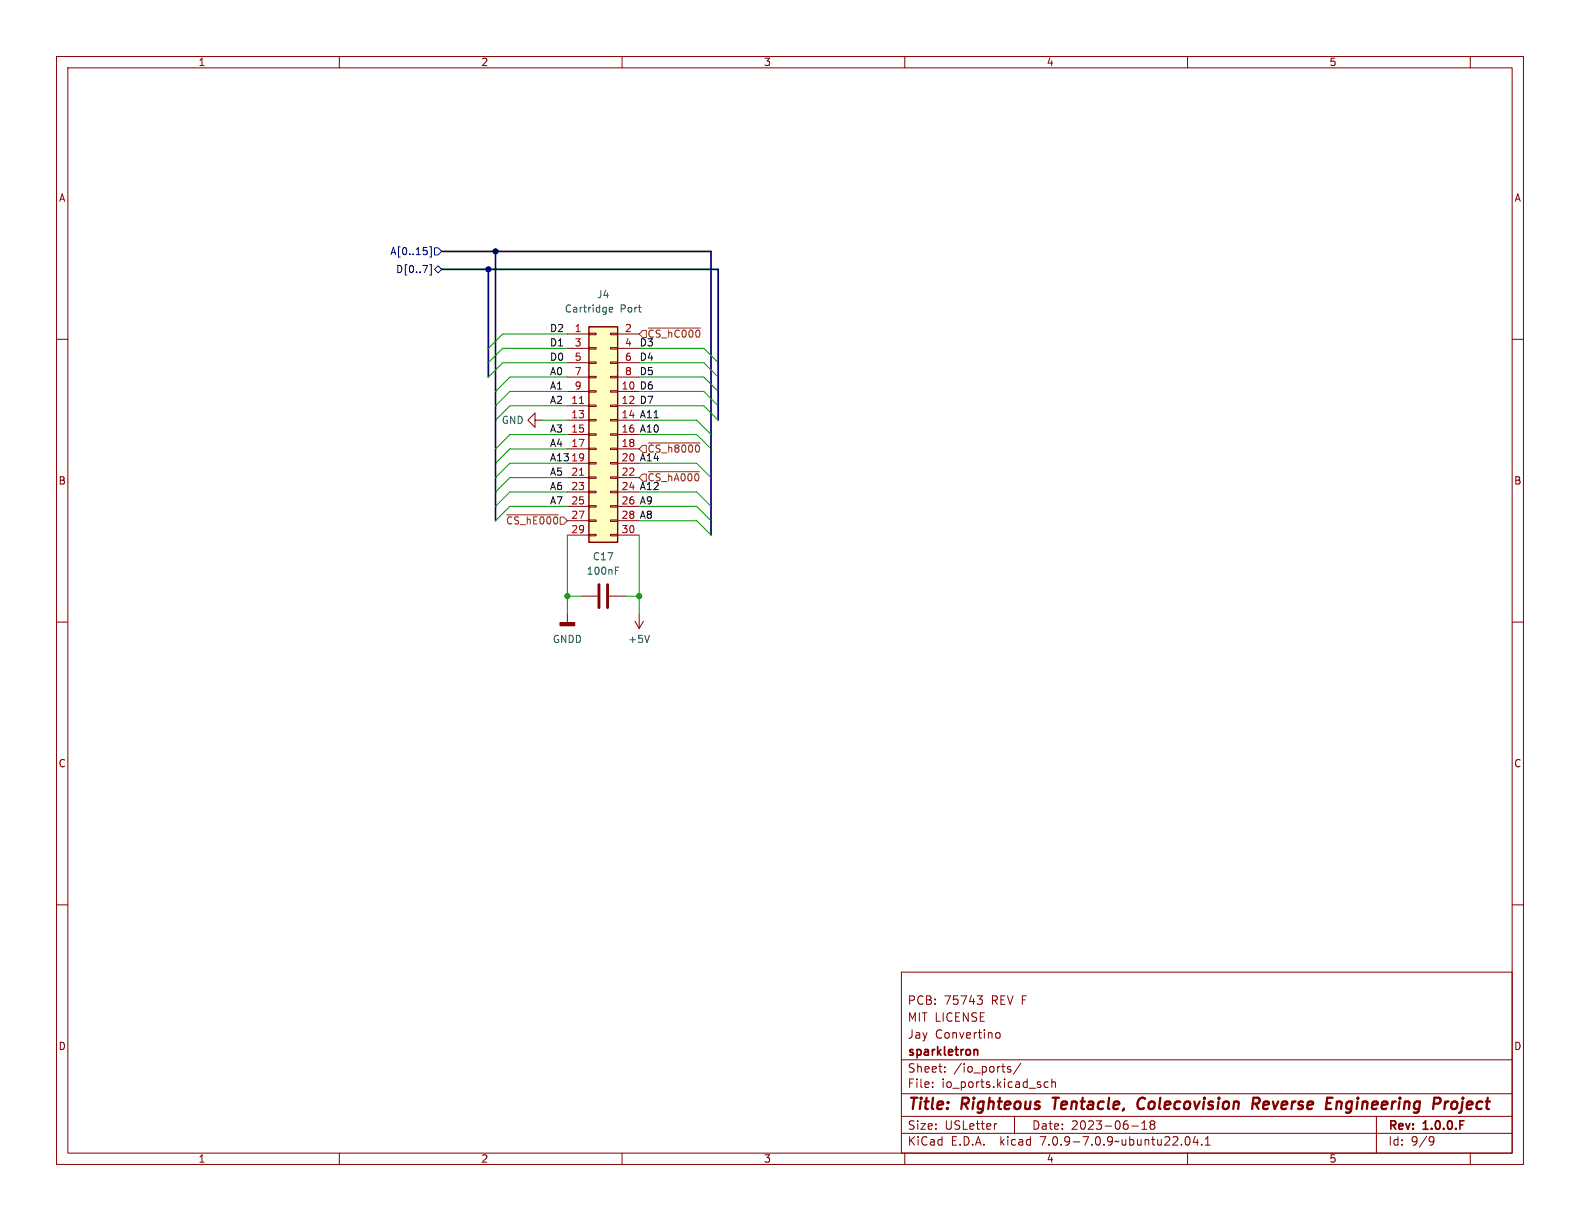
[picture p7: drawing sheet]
<svg xmlns="http://www.w3.org/2000/svg" width="279mm" height="216mm" viewBox="0 0 279 216" stroke-linecap="round" stroke-linejoin="round" font-family="sans-serif">
<g fill="none" stroke="#840000" stroke-width=".18">
<path d="M10 10h259.4v195.9h-259.4zM12 12h255.4v191.9h-255.4zM60 10v2M110 10v2M160 10v2M210 10v2M260 10v2M10 60h2M100.3 59.1h3.8M104.1 58.9h1.3v.3h-1.3zM107.9 58.9h1.3v.3h-1.3zM109.2 59.1h3.8"/>
<path d="M267.4 60h2M94.6 74.3v-1.3l-1.3 1.3 1.3 1.3v-1.3h1.3M100.3 69.2h3.8M100.3 71.8h3.8M100.3 74.3h3.8M100.3 76.8h3.8M100.3 79.4h3.8M100.3 61.6h3.8M100.3 64.1h3.8M100.3 66.7h3.8M104.1 79.2h1.3v.3h-1.3zM104.1 76.7h1.3v.3h-1.3z"/>
<path d="M104.1 74.2h1.3v.2h-1.3zM104.1 71.6h1.3v.3h-1.3zM104.1 69.1h1.3v.2h-1.3zM104.1 66.5h1.3v.3h-1.3zM104.1 64h1.3v.3h-1.3zM104.1 61.5h1.3v.2h-1.3zM107.9 79.2h1.3v.3h-1.3zM107.9 76.7h1.3v.3h-1.3zM107.9 74.2h1.3v.2h-1.3zM107.9 71.6h1.3v.3h-1.3zM107.9 69.1h1.3v.2h-1.3zM107.9 66.5h1.3v.3h-1.3z"/>
<path d="M107.9 64h1.3v.3h-1.3zM107.9 61.5h1.3v.2h-1.3zM109.2 69.2h3.8M109.2 71.8h3.8M109.2 74.3h3.8M109.2 76.8h3.8M109.2 79.4h3.8M109.2 61.6h3.8M109.2 64.1h3.8M109.2 66.7h3.8M100.3 81.9h3.8M100.3 84.5h3.8"/>
<path d="M100.3 87h3.8M100.3 89.5h3.8M100.3 92.1h3.8M100.3 94.6h3.8M104.1 94.5h1.3v.2h-1.3zM104.1 91.9h1.3v.3h-1.3zM104.1 89.4h1.3v.3h-1.3zM104.1 86.9h1.3v.2h-1.3zM104.1 84.3h1.3v.3h-1.3zM104.1 81.8h1.3v.2h-1.3zM107.9 94.5h1.3v.2h-1.3zM107.9 91.9h1.3v.3h-1.3z"/>
<path d="M107.9 89.4h1.3v.3h-1.3zM107.9 86.9h1.3v.2h-1.3zM107.9 84.3h1.3v.3h-1.3zM107.9 81.8h1.3v.2h-1.3zM109.2 81.9h3.8M109.2 84.5h3.8M109.2 87h3.8M109.2 89.5h3.8M109.2 92.1h3.8M109.2 94.6h3.8M10 110h2M100.3 108.6v1.5"/>
<path d="M102.9 105.4h2.8M107.7 105.4h2.8M112.3 109.9l.7 1.2M113 108.6v2.5M113.8 109.9l-.8 1.2M267.4 110h2M10 160h2M267.4 160h2M159.4 171.9h108v32h-108zM172.8 176.1h.9l-.5 .6 .4 .1 .1 .5-.3 .3h-.4M159.4 197.4h108M159.4 193.4h108"/>
<path d="M159.4 187.4h108M164.9 192.1v.2M164.9 191.4v.1M167.1 189.4v.2M167.1 188.7v.1M176.1 182.9l.3-.3 .3 .1 .2 .2v.4l-.2 .2-.3 .1-.3-.3M176.3 198.7l-.3 .1M178.7 188.7l-.3-.1-.3 .2 .1 .2 .5 .2v.3h-.6M179.4 197.4v3M180.5 188l-1.3 1.9M185.4 191.4l-.5-.1-.3 .3v.4l.2 .2h.6M186 191.4l.2-.1 .4 .1v.9"/>
<path d="M186 190.8v1.5M200.1 199.1h1.2M201.9 199.7h.9M201.9 198.6l.5-.4v1.5M203.6 198.8l-.2 .3v.3l.2 .3 .5-.1 .1-.2-.1-.4-.2-.2M203.6 198.8l-.2-.3 .2-.3 .5 .1 .1 .2-.3 .3M203.6 198.8h.3M243.4 197.4v6.5M60 203.9v2M110 203.9v2M159.4 200.4h108M160 203.9v2"/>
<path d="M209.7 201.1l.2-.1a.81 .81 0 0 1 .6 .6 .81 .81 0 0 1-.3 .8l-.1 .1a.81 .81 0 0 1-.4-1.4zM210 203.9v2M211.4 200.9l-.4 1.1h.9M211.7 201.5v1M212.5 202.3v.2M213.1 202.5h.9M213.1 201.4l.5-.4v1.5M253 201l.5 .1a.99 .99 0 0 1-.4 1.4h-.2M253.6 201.6l-.3 .3h-.3M260 203.9v2"/>
</g>
<path d="M186.1 194.1h1.2M186.7 194.1l-.2 2M202.1 194.1a1.13 1.13 0 0 0-.9 .7 1.13 1.13 0 0 0 .2 1.2l.3 .1 .5-.1M221.5 195.2h.8a.55 .55 0 0 0 .4-.5 .55 .55 0 0 0-.3-.6h-.7l-.3 2M222 195.2l.6 .9M236.4 194.8l-.1 1.3M237 194.8l-.6 .2M255.6 194.8l-.2 1.3M256.2 194.8l-.4 .1-.3 .3M256.8 195l-.2 .7 .2 .3" fill="none" stroke="#840000" stroke-width=".4"/>
<path d="M172.3 185.6h.5l.1 1" fill="none" stroke="#840000" stroke-width=".3"/>
<path d="M99.1 110.1h2.5v.5h-2.5z" fill="#840000" stroke="#840000" stroke-width=".25"/>
<path d="M105.9 103.4v4M107.4 103.4v4" fill="none" stroke="#840000" stroke-width=".51"/>
<path d="M107.7 54.8l.6-.2v-.2l-.4-.1-.2 .2 .1 .6h.5M108.8 100.9h.5M108.8 100.3h.6M114.8 112.3l-.4 1.3" fill="none" stroke="#006464" stroke-width=".18"/>
<path d="M104.1 57.8h5.1v38.1h-5.1z" fill="#ffffc2" stroke="#ffffc2" stroke-width=".18"/>
<path d="M104.1 57.8h5.1v38.1h-5.1z" fill="none" stroke="#840000" stroke-width=".25"/>
<path d="M102.5 71.3h.7M102.5 84h.7" fill="none" stroke="#a90000" stroke-width=".18"/>
<path d="M113.7 58.4h.6v1.3h-.6l-.7-.6zM114.6 58h9.3M113.7 78.7h.6v1.3h-.6l-.7-.6zM114.6 78.3h9.2M89.6 91h9.1M113.7 83.8h.6v1.3h-.6l-.7-.6zM114.6 83.4h9.1" fill="none" stroke="#725600" stroke-width=".18"/>
<path d="M75.5 44.4v.5M76 46.8h.3v1.8h-.3M76 43.6h.3v1.9h-.3M76.8 47.6l.7-.6 .6 .6-.6 .7zM76.8 43.8h.7l.6 .7-.6 .6h-.7z" fill="none" stroke="#000084" stroke-width=".18"/>
<path d="M78.1 44.5h47.6v50.1M78.1 47.6h48.9v26.7M86.4 47.6v19.1M87.6 44.5v47.6" fill="none" stroke="#000084" stroke-width=".3"/>
<g fill="none" stroke="#009600" stroke-width=".18">
<path d="M100.3 59.1h-11.4l-2.5 2.5M95.9 74.3h4.4M100.3 76.8h-10.1l-2.6 2.6M100.3 61.6h-11.4l-2.5 2.5M100.3 69.2h-10.1l-2.6 2.6M100.3 71.8h-10.1l-2.6 2.5M100.3 79.4h-10.1l-2.6 2.5M100.3 66.7h-10.1l-2.6 2.5M100.3 64.1h-11.4l-2.5 2.6M113 76.8h10.2l2.5 2.6M113 61.6h11.5l2.5 2.5M113 74.3h10.2l2.5 2.5"/>
<path d="M113 69.2h11.5l2.5 2.6M113 71.8h11.5l2.5 2.5M113 66.7h11.5l2.5 2.5M113 64.1h11.5l2.5 2.6M100.3 89.5h-10.1l-2.6 2.6M100.3 81.9h-10.1l-2.6 2.6M100.3 87h-10.1l-2.6 2.5M100.3 94.6v14M100.3 84.5h-10.1l-2.6 2.5M113 89.5h10.2l2.5 2.6M113 81.9h10.2l2.5 2.6M113 94.6v14"/>
<path d="M113 92.1h10.2l2.5 2.5M113 87h10.2l2.5 2.5M100.3 105.4h2.6M110.5 105.4h2.5"/>
</g>
<g fill="#009600" stroke="#009600" stroke-width=".18">
<circle cx="113" cy="105.4" r=".46"/>
<circle cx="100.3" cy="105.4" r=".46"/>
</g>
<g fill="#000084" stroke="#000084" stroke-width=".18">
<circle cx="87.6" cy="44.5" r=".46"/>
<circle cx="86.4" cy="47.6" r=".46"/>
</g>
<g font-size="2.8" fill="#840000">
<text x="160.4" y="196.8">Title:</text>
<text x="170.1" y="196.8">Righteous</text>
<text x="187" y="196.8">Tentacle,</text>
<text x="202.8" y="196.8">Colecovision</text>
<text x="223.9" y="196.8">Reverse</text>
<text x="237.7" y="196.8">Engineering</text>
<text x="257.5" y="196.8">Project</text>
</g>
<g font-size="2.1" fill="#840000">
<text x="160.4" y="177.9">PCB:</text>
<text x="166.9" y="177.9">75743</text>
<text x="175.4" y="177.9">REV F</text>
<text x="160.4" y="183.9">Jay</text>
<text x="160.4" y="180.9">MIT LICENSE</text>
<text x="165.3" y="183.9">Convertino</text>
<text x="160.4" y="189.9">Sheet:</text>
<text x="160.4" y="187.1">sparkletron</text>
<text x="168.6" y="189.9">/io_ports/</text>
<text x="160.4" y="192.6">File:</text>
<text x="166.5" y="192.6">io_ports.kicad_sch</text>
<text x="160.4" y="202.8">KiCad</text>
<text x="160.4" y="200">Size:</text>
<text x="167.1" y="200">USLetter</text>
<text x="168.1" y="202.8">E.D.A.</text>
<text x="177" y="202.8">kicad</text>
<text x="182.4" y="200">Date:</text>
<text x="184.2" y="202.8">7.0.9-7.0.9~ubuntu22.04.1</text>
<text x="189.4" y="200">2023-06-18</text>
<text x="245.4" y="200.2">Rev:</text>
<text x="245.4" y="202.8">Id:</text>
<text x="249.5" y="202.8">9/9</text>
<text x="251.8" y="200.2">1.0.0.F</text>
</g>
<g font-size="1.8" fill="#840000">
<text x="35" y="11.9">1</text>
<text x="85" y="11.9">2</text>
<text x="135" y="11.9">3</text>
<text x="185" y="11.9">4</text>
<text x="235" y="11.9">5</text>
<text x="10.3" y="35.9">A</text>
<text x="267.7" y="35.9">A</text>
<text x="10.3" y="85.9">B</text>
<text x="267.7" y="85.9">B</text>
<text x="10.3" y="135.9">C</text>
<text x="267.7" y="135.9">C</text>
<text x="10.3" y="185.9">D</text>
<text x="267.7" y="185.9">D</text>
<text x="35" y="205.8">1</text>
<text x="85" y="205.8">2</text>
<text x="135" y="205.8">3</text>
<text x="185" y="205.8">4</text>
<text x="235" y="205.8">5</text>
</g>
<g font-size="1.8" fill="#000084">
<text x="68.9" y="45.3">A[0..15]</text>
<text x="69.9" y="48.5">D[0..7]</text>
</g>
<g font-size="1.8" fill="#006464">
<text x="105.5" y="52.9">J4</text>
<text x="99.8" y="55.5">Cartridge</text>
<text x="109.7" y="55.5">Port</text>
<text x="88.6" y="75.2">GND</text>
<text x="103.6" y="101.8">100nF</text>
<text x="104.7" y="99.3">C17</text>
<text x="97.7" y="113.9">GNDD</text>
<text x="111" y="113.9">+5V</text>
</g>
<g font-size="1.8" fill="#0f0f0f">
<text x="97.2" y="58.8">D2</text>
<text x="97.2" y="61.3">D1</text>
<text x="97.2" y="63.9">D0</text>
<text x="113" y="63.9">D4</text>
<text x="113" y="61.3">D3</text>
<text x="97.2" y="69">A1</text>
<text x="97.2" y="71.5">A2</text>
<text x="97.2" y="66.4">A0</text>
<text x="113" y="71.5">D7</text>
<text x="113" y="66.4">D5</text>
<text x="113" y="69">D6</text>
<text x="97.2" y="76.6">A3</text>
<text x="113" y="74">A11</text>
<text x="113" y="76.6">A10</text>
<text x="97.2" y="81.7">A13</text>
<text x="97.2" y="79.1">A4</text>
<text x="100.9" y="81.7">19</text>
<text x="113" y="81.7">A14</text>
<text x="97.2" y="89.3">A7</text>
<text x="97.2" y="84.2">A5</text>
<text x="97.2" y="86.7">A6</text>
<text x="113" y="86.7">A12</text>
<text x="113" y="89.3">A9</text>
<text x="113" y="91.8">A8</text>
</g>
<g font-size="1.8" fill="#a90000">
<text x="101.5" y="58.8">1</text>
<text x="110.4" y="58.8">2</text>
<text x="101.5" y="61.3">3</text>
<text x="101.5" y="63.9">5</text>
<text x="110.4" y="61.3">4</text>
<text x="110.4" y="63.9">6</text>
<text x="100.9" y="71.5">11</text>
<text x="101.5" y="66.4">7</text>
<text x="101.5" y="69">9</text>
<text x="109.8" y="69">10</text>
<text x="109.8" y="71.5">12</text>
<text x="110.4" y="66.4">8</text>
<text x="100.9" y="74">13</text>
<text x="100.9" y="76.6">15</text>
<text x="109.8" y="74">14</text>
<text x="109.8" y="76.6">16</text>
<text x="100.9" y="79.1">17</text>
<text x="109.8" y="79.1">18</text>
<text x="109.8" y="81.7">20</text>
<text x="100.9" y="84.2">21</text>
<text x="100.9" y="86.7">23</text>
<text x="100.9" y="89.3">25</text>
<text x="109.8" y="84.2">22</text>
<text x="109.8" y="86.7">24</text>
<text x="109.8" y="89.3">26</text>
<text x="100.9" y="91.8">27</text>
<text x="100.9" y="94.4">29</text>
<text x="109.8" y="91.8">28</text>
<text x="109.8" y="94.4">30</text>
</g>
<g font-size="1.8" fill="#725600">
<text x="114.4" y="59.9">~{CS_hC000}</text>
<text x="114.4" y="80.2">~{CS_h8000}</text>
<text x="114.4" y="85.3">~{CS_hA000}</text>
<text x="89.4" y="92.9">~{CS_hE000}</text>
</g>
</svg>
